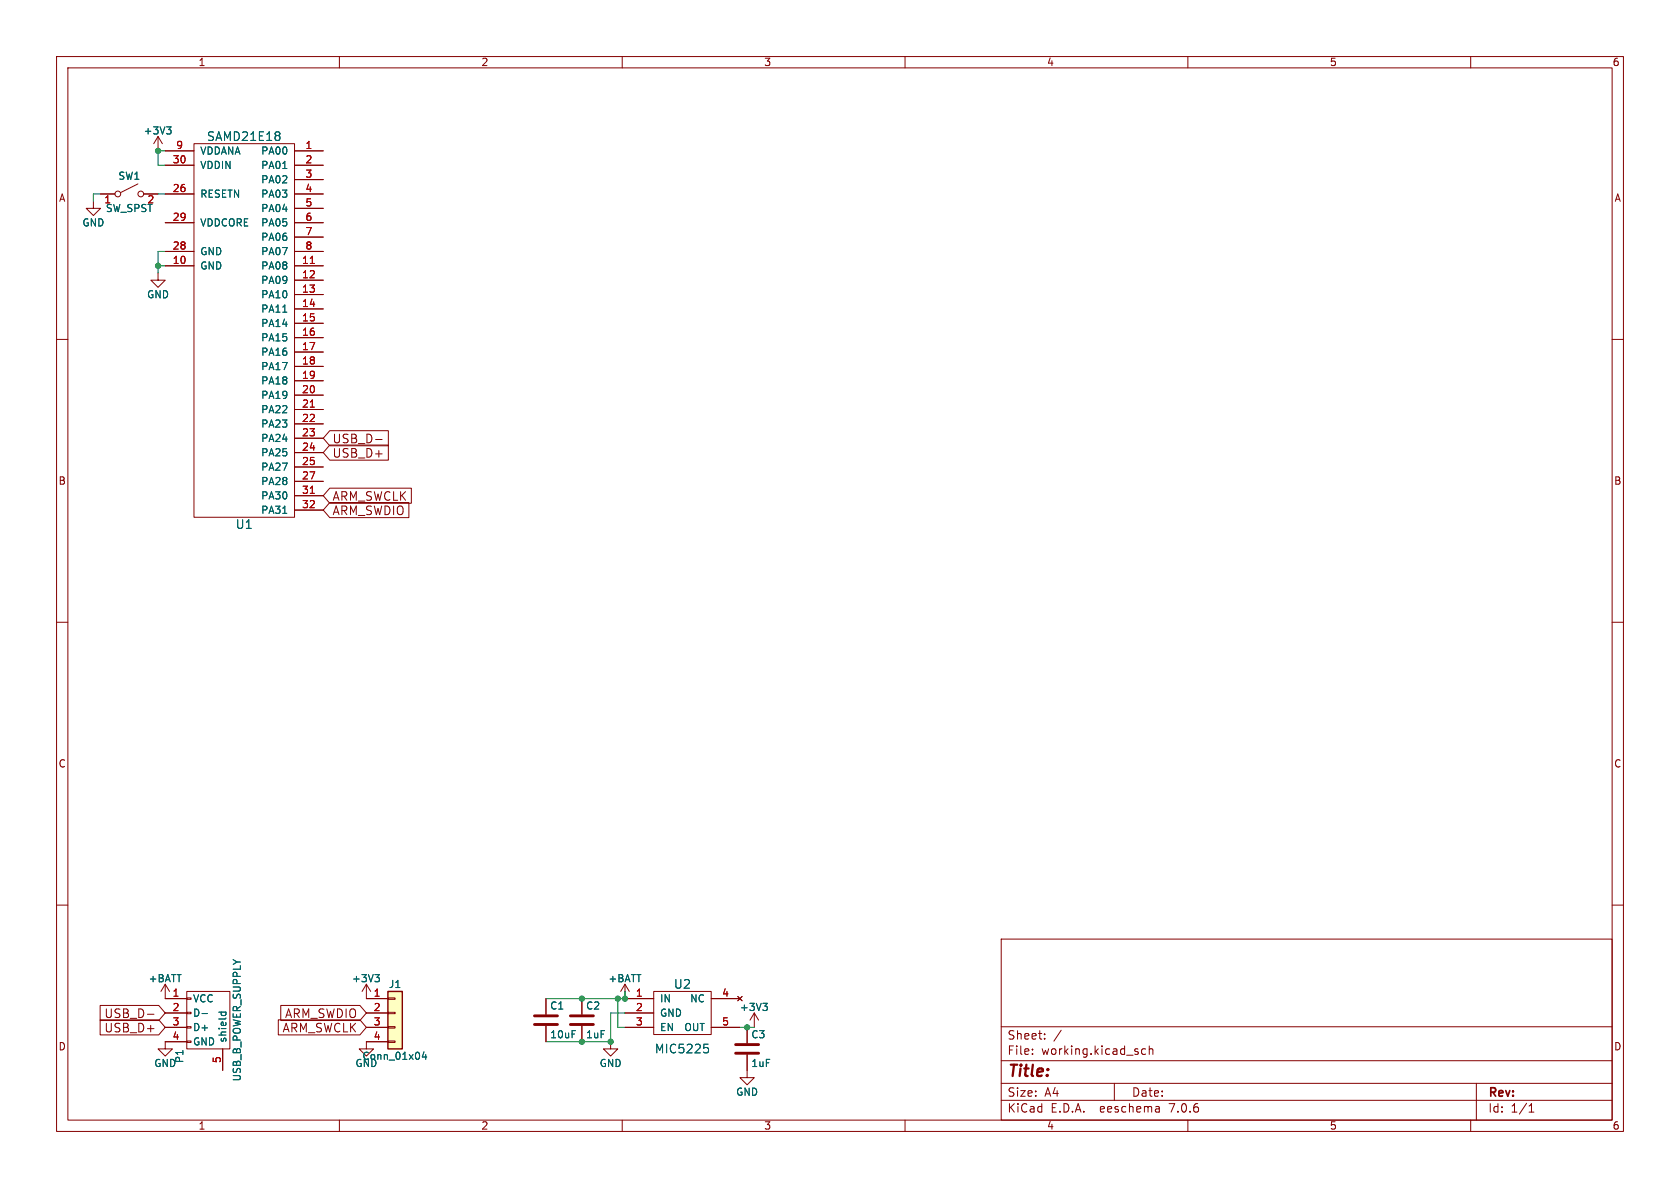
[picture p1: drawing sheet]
(kicad_sch (version 20230121) (generator eeschema)

 (paper "A4")

 (lib_symbols
  (symbol "arm-template-rescue:+3V3" (power) (pin_names (offset 0)) (in_bom yes) (on_board yes)
   (property "Reference" "#PWR" (at 0 -3.81 0) (effects (font (size 1.27 1.27)) hide))
   (property "Value" "+3V3" (at 0 3.556 0) (effects (font (size 1.27 1.27))))
   (property "Footprint" "" (at 0 0 0) (effects (font (size 1.27 1.27)) hide))
   (property "Datasheet" "" (at 0 0 0) (effects (font (size 1.27 1.27)) hide))
   (symbol "+3V3_0_1"
    (polyline (pts (xy -0.762 1.27) (xy 0 2.54)) (stroke (width 0) (type solid)) (fill (type none)))
    (polyline (pts (xy 0 0) (xy 0 2.54)) (stroke (width 0) (type solid)) (fill (type none)))
    (polyline (pts (xy 0 2.54) (xy 0.762 1.27)) (stroke (width 0) (type solid)) (fill (type none))))
   (symbol "+3V3_1_1"
    (pin power_in line (at 0 0 90) (length 0) hide (name "+3V3" (effects (font (size 1.27 1.27)))) (number "1" (effects (font (size 1.27 1.27)))))))
  (symbol "arm-template-rescue:+BATT" (power) (pin_names (offset 0)) (in_bom yes) (on_board yes)
   (property "Reference" "#PWR" (at 0 -3.81 0) (effects (font (size 1.27 1.27)) hide))
   (property "Value" "+BATT" (at 0 3.556 0) (effects (font (size 1.27 1.27))))
   (property "Footprint" "" (at 0 0 0) (effects (font (size 1.27 1.27)) hide))
   (property "Datasheet" "" (at 0 0 0) (effects (font (size 1.27 1.27)) hide))
   (symbol "+BATT_0_1"
    (polyline (pts (xy -0.762 1.27) (xy 0 2.54)) (stroke (width 0) (type solid)) (fill (type none)))
    (polyline (pts (xy 0 0) (xy 0 2.54)) (stroke (width 0) (type solid)) (fill (type none)))
    (polyline (pts (xy 0 2.54) (xy 0.762 1.27)) (stroke (width 0) (type solid)) (fill (type none))))
   (symbol "+BATT_1_1"
    (pin power_in line (at 0 0 90) (length 0) hide (name "+BATT" (effects (font (size 1.27 1.27)))) (number "1" (effects (font (size 1.27 1.27)))))))
  (symbol "arm-template-rescue:C" (pin_numbers hide) (pin_names (offset 0.254)) (in_bom yes) (on_board yes)
   (property "Reference" "C" (at 0.635 2.54 0) (effects (font (size 1.27 1.27)) (justify left)))
   (property "Value" "C" (at 0.635 -2.54 0) (effects (font (size 1.27 1.27)) (justify left)))
   (property "Footprint" "" (at 0.9652 -3.81 0) (effects (font (size 1.27 1.27)) hide))
   (property "Datasheet" "" (at 0 0 0) (effects (font (size 1.27 1.27)) hide))
   (symbol "C_0_1"
    (polyline (pts (xy -2.032 -0.762) (xy 2.032 -0.762)) (stroke (width 0.508) (type solid)) (fill (type none)))
    (polyline (pts (xy -2.032 0.762) (xy 2.032 0.762)) (stroke (width 0.508) (type solid)) (fill (type none))))
   (symbol "C_1_1"
    (pin passive line (at 0 3.81 270) (length 2.794) (name "~" (effects (font (size 1.27 1.27)))) (number "1" (effects (font (size 1.27 1.27)))))
    (pin passive line (at 0 -3.81 90) (length 2.794) (name "~" (effects (font (size 1.27 1.27)))) (number "2" (effects (font (size 1.27 1.27)))))))
  (symbol "arm-template-rescue:Conn_01x04" (pin_names (offset 1.016) hide) (in_bom yes) (on_board yes)
   (property "Reference" "J" (at 0 5.08 0) (effects (font (size 1.27 1.27))))
   (property "Value" "Conn_01x04" (at 0 -7.62 0) (effects (font (size 1.27 1.27))))
   (property "Footprint" "" (at 0 0 0) (effects (font (size 1.27 1.27)) hide))
   (property "Datasheet" "" (at 0 0 0) (effects (font (size 1.27 1.27)) hide))
   (symbol "Conn_01x04_1_1"
    (rectangle (start -1.27 -4.953) (end 0 -5.207) (stroke (width 0.1524) (type solid)) (fill (type none)))
    (rectangle (start -1.27 -2.413) (end 0 -2.667) (stroke (width 0.1524) (type solid)) (fill (type none)))
    (rectangle (start -1.27 0.127) (end 0 -0.127) (stroke (width 0.1524) (type solid)) (fill (type none)))
    (rectangle (start -1.27 2.667) (end 0 2.413) (stroke (width 0.1524) (type solid)) (fill (type none)))
    (rectangle (start -1.27 3.81) (end 1.27 -6.35) (stroke (width 0.254) (type solid)) (fill (type background)))
    (pin passive line (at -5.08 2.54 0) (length 3.81) (name "Pin_1" (effects (font (size 1.27 1.27)))) (number "1" (effects (font (size 1.27 1.27)))))
    (pin passive line (at -5.08 0 0) (length 3.81) (name "Pin_2" (effects (font (size 1.27 1.27)))) (number "2" (effects (font (size 1.27 1.27)))))
    (pin passive line (at -5.08 -2.54 0) (length 3.81) (name "Pin_3" (effects (font (size 1.27 1.27)))) (number "3" (effects (font (size 1.27 1.27)))))
    (pin passive line (at -5.08 -5.08 0) (length 3.81) (name "Pin_4" (effects (font (size 1.27 1.27)))) (number "4" (effects (font (size 1.27 1.27)))))))
  (symbol "arm-template-rescue:GND" (power) (pin_names (offset 0)) (in_bom yes) (on_board yes)
   (property "Reference" "#PWR" (at 0 -6.35 0) (effects (font (size 1.27 1.27)) hide))
   (property "Value" "GND" (at 0 -3.81 0) (effects (font (size 1.27 1.27))))
   (property "Footprint" "" (at 0 0 0) (effects (font (size 1.27 1.27)) hide))
   (property "Datasheet" "" (at 0 0 0) (effects (font (size 1.27 1.27)) hide))
   (symbol "GND_0_1"
    (polyline (pts (xy 0 0) (xy 0 -1.27) (xy 1.27 -1.27) (xy 0 -2.54) (xy -1.27 -1.27) (xy 0 -1.27)) (stroke (width 0) (type solid)) (fill (type none))))
   (symbol "GND_1_1"
    (pin power_in line (at 0 0 270) (length 0) hide (name "GND" (effects (font (size 1.27 1.27)))) (number "1" (effects (font (size 1.27 1.27)))))))
  (symbol "arm-template-rescue:MIC5225" (pin_names (offset 1.016)) (in_bom yes) (on_board yes)
   (property "Reference" "U" (at 0 10.16 0) (effects (font (size 1.524 1.524))))
   (property "Value" "MIC5225" (at 0 -1.27 0) (effects (font (size 1.524 1.524))))
   (property "Footprint" "" (at 0 -1.27 0) (effects (font (size 1.524 1.524))))
   (property "Datasheet" "" (at 0 -1.27 0) (effects (font (size 1.524 1.524))))
   (symbol "MIC5225_0_1"
    (rectangle (start -5.08 8.89) (end -5.08 8.89) (stroke (width 0) (type solid)) (fill (type none)))
    (rectangle (start 5.08 1.27) (end -5.08 8.89) (stroke (width 0) (type solid)) (fill (type none)))
    (rectangle (start 6.35 1.27) (end 6.35 1.27) (stroke (width 0) (type solid)) (fill (type none))))
   (symbol "MIC5225_1_1"
    (pin input line (at -10.16 7.62 0) (length 5.08) (name "IN" (effects (font (size 1.27 1.27)))) (number "1" (effects (font (size 1.27 1.27)))))
    (pin input line (at -10.16 5.08 0) (length 5.08) (name "GND" (effects (font (size 1.27 1.27)))) (number "2" (effects (font (size 1.27 1.27)))))
    (pin input line (at -10.16 2.54 0) (length 5.08) (name "EN" (effects (font (size 1.27 1.27)))) (number "3" (effects (font (size 1.27 1.27)))))
    (pin no_connect line (at 10.16 7.62 180) (length 5.08) (name "NC" (effects (font (size 1.27 1.27)))) (number "4" (effects (font (size 1.27 1.27)))))
    (pin output line (at 10.16 2.54 180) (length 5.08) (name "OUT" (effects (font (size 1.27 1.27)))) (number "5" (effects (font (size 1.27 1.27)))))))
  (symbol "arm-template-rescue:SAMD21E18" (pin_names (offset 1.016)) (in_bom yes) (on_board yes)
   (property "Reference" "U" (at -2.54 -36.83 0) (effects (font (size 1.524 1.524))))
   (property "Value" "SAMD21E18" (at -2.54 31.75 0) (effects (font (size 1.524 1.524))))
   (property "Footprint" "" (at 0 0 0) (effects (font (size 1.524 1.524)) hide))
   (property "Datasheet" "" (at 0 0 0) (effects (font (size 1.524 1.524)) hide))
   (symbol "SAMD21E18_0_1"
    (rectangle (start -11.43 30.48) (end 6.35 -35.56) (stroke (width 0) (type solid)) (fill (type none))))
   (symbol "SAMD21E18_1_1"
    (pin bidirectional line (at 11.43 29.21 180) (length 5.08) (name "PA00" (effects (font (size 1.27 1.27)))) (number "1" (effects (font (size 1.27 1.27)))))
    (pin power_in line (at -16.51 8.89 0) (length 5.08) (name "GND" (effects (font (size 1.27 1.27)))) (number "10" (effects (font (size 1.27 1.27)))))
    (pin bidirectional line (at 11.43 8.89 180) (length 5.08) (name "PA08" (effects (font (size 1.27 1.27)))) (number "11" (effects (font (size 1.27 1.27)))))
    (pin bidirectional line (at 11.43 6.35 180) (length 5.08) (name "PA09" (effects (font (size 1.27 1.27)))) (number "12" (effects (font (size 1.27 1.27)))))
    (pin bidirectional line (at 11.43 3.81 180) (length 5.08) (name "PA10" (effects (font (size 1.27 1.27)))) (number "13" (effects (font (size 1.27 1.27)))))
    (pin bidirectional line (at 11.43 1.27 180) (length 5.08) (name "PA11" (effects (font (size 1.27 1.27)))) (number "14" (effects (font (size 1.27 1.27)))))
    (pin bidirectional line (at 11.43 -1.27 180) (length 5.08) (name "PA14" (effects (font (size 1.27 1.27)))) (number "15" (effects (font (size 1.27 1.27)))))
    (pin bidirectional line (at 11.43 -3.81 180) (length 5.08) (name "PA15" (effects (font (size 1.27 1.27)))) (number "16" (effects (font (size 1.27 1.27)))))
    (pin bidirectional line (at 11.43 -6.35 180) (length 5.08) (name "PA16" (effects (font (size 1.27 1.27)))) (number "17" (effects (font (size 1.27 1.27)))))
    (pin bidirectional line (at 11.43 -8.89 180) (length 5.08) (name "PA17" (effects (font (size 1.27 1.27)))) (number "18" (effects (font (size 1.27 1.27)))))
    (pin bidirectional line (at 11.43 -11.43 180) (length 5.08) (name "PA18" (effects (font (size 1.27 1.27)))) (number "19" (effects (font (size 1.27 1.27)))))
    (pin bidirectional line (at 11.43 26.67 180) (length 5.08) (name "PA01" (effects (font (size 1.27 1.27)))) (number "2" (effects (font (size 1.27 1.27)))))
    (pin bidirectional line (at 11.43 -13.97 180) (length 5.08) (name "PA19" (effects (font (size 1.27 1.27)))) (number "20" (effects (font (size 1.27 1.27)))))
    (pin bidirectional line (at 11.43 -16.51 180) (length 5.08) (name "PA22" (effects (font (size 1.27 1.27)))) (number "21" (effects (font (size 1.27 1.27)))))
    (pin bidirectional line (at 11.43 -19.05 180) (length 5.08) (name "PA23" (effects (font (size 1.27 1.27)))) (number "22" (effects (font (size 1.27 1.27)))))
    (pin bidirectional line (at 11.43 -21.59 180) (length 5.08) (name "PA24" (effects (font (size 1.27 1.27)))) (number "23" (effects (font (size 1.27 1.27)))))
    (pin bidirectional line (at 11.43 -24.13 180) (length 5.08) (name "PA25" (effects (font (size 1.27 1.27)))) (number "24" (effects (font (size 1.27 1.27)))))
    (pin bidirectional line (at 11.43 -26.67 180) (length 5.08) (name "PA27" (effects (font (size 1.27 1.27)))) (number "25" (effects (font (size 1.27 1.27)))))
    (pin input line (at -16.51 21.59 0) (length 5.08) (name "RESETN" (effects (font (size 1.27 1.27)))) (number "26" (effects (font (size 1.27 1.27)))))
    (pin bidirectional line (at 11.43 -29.21 180) (length 5.08) (name "PA28" (effects (font (size 1.27 1.27)))) (number "27" (effects (font (size 1.27 1.27)))))
    (pin power_in line (at -16.51 11.43 0) (length 5.08) (name "GND" (effects (font (size 1.27 1.27)))) (number "28" (effects (font (size 1.27 1.27)))))
    (pin output line (at -16.51 16.51 0) (length 5.08) (name "VDDCORE" (effects (font (size 1.27 1.27)))) (number "29" (effects (font (size 1.27 1.27)))))
    (pin bidirectional line (at 11.43 24.13 180) (length 5.08) (name "PA02" (effects (font (size 1.27 1.27)))) (number "3" (effects (font (size 1.27 1.27)))))
    (pin power_in line (at -16.51 26.67 0) (length 5.08) (name "VDDIN" (effects (font (size 1.27 1.27)))) (number "30" (effects (font (size 1.27 1.27)))))
    (pin bidirectional line (at 11.43 -31.75 180) (length 5.08) (name "PA30" (effects (font (size 1.27 1.27)))) (number "31" (effects (font (size 1.27 1.27)))))
    (pin bidirectional line (at 11.43 -34.29 180) (length 5.08) (name "PA31" (effects (font (size 1.27 1.27)))) (number "32" (effects (font (size 1.27 1.27)))))
    (pin bidirectional line (at 11.43 21.59 180) (length 5.08) (name "PA03" (effects (font (size 1.27 1.27)))) (number "4" (effects (font (size 1.27 1.27)))))
    (pin bidirectional line (at 11.43 19.05 180) (length 5.08) (name "PA04" (effects (font (size 1.27 1.27)))) (number "5" (effects (font (size 1.27 1.27)))))
    (pin bidirectional line (at 11.43 16.51 180) (length 5.08) (name "PA05" (effects (font (size 1.27 1.27)))) (number "6" (effects (font (size 1.27 1.27)))))
    (pin bidirectional line (at 11.43 13.97 180) (length 5.08) (name "PA06" (effects (font (size 1.27 1.27)))) (number "7" (effects (font (size 1.27 1.27)))))
    (pin bidirectional line (at 11.43 11.43 180) (length 5.08) (name "PA07" (effects (font (size 1.27 1.27)))) (number "8" (effects (font (size 1.27 1.27)))))
    (pin power_in line (at -16.51 29.21 0) (length 5.08) (name "VDDANA" (effects (font (size 1.27 1.27)))) (number "9" (effects (font (size 1.27 1.27)))))))
  (symbol "arm-template-rescue:SW_SPST" (pin_names (offset 0) hide) (in_bom yes) (on_board yes)
   (property "Reference" "SW" (at 0 3.175 0) (effects (font (size 1.27 1.27))))
   (property "Value" "SW_SPST" (at 0 -2.54 0) (effects (font (size 1.27 1.27))))
   (property "Footprint" "" (at 0 0 0) (effects (font (size 1.27 1.27)) hide))
   (property "Datasheet" "" (at 0 0 0) (effects (font (size 1.27 1.27)) hide))
   (symbol "SW_SPST_0_0"
    (circle (center -2.032 0) (radius 0.508) (stroke (width 0) (type solid)) (fill (type none)))
    (polyline (pts (xy -1.524 0.254) (xy 1.524 1.778)) (stroke (width 0) (type solid)) (fill (type none)))
    (circle (center 2.032 0) (radius 0.508) (stroke (width 0) (type solid)) (fill (type none))))
   (symbol "SW_SPST_1_1"
    (pin passive line (at -5.08 0 0) (length 2.54) (name "A" (effects (font (size 1.27 1.27)))) (number "1" (effects (font (size 1.27 1.27)))))
    (pin passive line (at 5.08 0 180) (length 2.54) (name "B" (effects (font (size 1.27 1.27)))) (number "2" (effects (font (size 1.27 1.27)))))))
  (symbol "arm-template-rescue:USB_B_POWER_SUPPLY" (pin_names (offset 1.016)) (in_bom yes) (on_board yes)
   (property "Reference" "P" (at 5.08 -5.08 0) (effects (font (size 1.27 1.27))))
   (property "Value" "USB_B_POWER_SUPPLY" (at -1.27 5.08 0) (effects (font (size 1.27 1.27))))
   (property "Footprint" "" (at -1.27 -2.54 90) (effects (font (size 1.27 1.27))))
   (property "Datasheet" "" (at -1.27 -2.54 90) (effects (font (size 1.27 1.27))))
   (symbol "USB_B_POWER_SUPPLY_0_1"
    (rectangle (start -6.35 -3.81) (end 3.81 3.81) (stroke (width 0) (type solid)) (fill (type none)))
    (rectangle (start -5.207 -3.81) (end -4.953 -3.048) (stroke (width 0) (type solid)) (fill (type none)))
    (rectangle (start -2.667 -3.81) (end -2.413 -3.048) (stroke (width 0) (type solid)) (fill (type none)))
    (rectangle (start -0.127 -3.81) (end 0.127 -3.048) (stroke (width 0) (type solid)) (fill (type none)))
    (rectangle (start 2.413 -3.81) (end 2.667 -3.048) (stroke (width 0) (type solid)) (fill (type none))))
   (symbol "USB_B_POWER_SUPPLY_1_1"
    (pin power_out line (at -5.08 -7.62 90) (length 3.81) (name "VCC" (effects (font (size 1.27 1.27)))) (number "1" (effects (font (size 1.27 1.27)))))
    (pin passive line (at -2.54 -7.62 90) (length 3.81) (name "D-" (effects (font (size 1.27 1.27)))) (number "2" (effects (font (size 1.27 1.27)))))
    (pin passive line (at 0 -7.62 90) (length 3.81) (name "D+" (effects (font (size 1.27 1.27)))) (number "3" (effects (font (size 1.27 1.27)))))
    (pin power_out line (at 2.54 -7.62 90) (length 3.81) (name "GND" (effects (font (size 1.27 1.27)))) (number "4" (effects (font (size 1.27 1.27)))))
    (pin passive line (at 7.62 2.54 180) (length 3.81) (name "shield" (effects (font (size 1.27 1.27)))) (number "5" (effects (font (size 1.27 1.27))))))))

 (junction (at 27.94 26.67) (diameter 0) (color 0 0 0 0))
 (junction (at 132.08 181.61) (diameter 0) (color 0 0 0 0))
 (junction (at 102.87 176.53) (diameter 0) (color 0 0 0 0))
 (junction (at 107.95 184.15) (diameter 0) (color 0 0 0 0))
 (junction (at 27.94 46.99) (diameter 0) (color 0 0 0 0))
 (junction (at 110.49 176.53) (diameter 0) (color 0 0 0 0))
 (junction (at 102.87 184.15) (diameter 0) (color 0 0 0 0))
 (junction (at 109.22 176.53) (diameter 0) (color 0 0 0 0))

 (wire (pts (xy 29.21 46.99) (xy 27.94 46.99)) (stroke (width 0) (type default)))
 (wire (pts (xy 96.52 176.53) (xy 102.87 176.53)) (stroke (width 0) (type default)))
 (wire (pts (xy 107.95 184.15) (xy 107.95 179.07)) (stroke (width 0) (type default)))
 (wire (pts (xy 96.52 184.15) (xy 102.87 184.15)) (stroke (width 0) (type default)))
 (wire (pts (xy 27.94 26.67) (xy 29.21 26.67)) (stroke (width 0) (type default)))
 (wire (pts (xy 27.94 29.21) (xy 29.21 29.21)) (stroke (width 0) (type default)))
 (wire (pts (xy 29.21 44.45) (xy 27.94 44.45)) (stroke (width 0) (type default)))
 (wire (pts (xy 107.95 179.07) (xy 110.49 179.07)) (stroke (width 0) (type default)))
 (wire (pts (xy 132.08 181.61) (xy 133.35 181.61)) (stroke (width 0) (type default)))
 (wire (pts (xy 27.94 26.67) (xy 27.94 29.21)) (stroke (width 0) (type default)))
 (wire (pts (xy 27.94 44.45) (xy 27.94 46.99)) (stroke (width 0) (type default)))
 (wire (pts (xy 109.22 176.53) (xy 109.22 181.61)) (stroke (width 0) (type default)))
 (wire (pts (xy 16.51 34.29) (xy 17.78 34.29)) (stroke (width 0) (type default)))
 (wire (pts (xy 16.51 34.29) (xy 16.51 35.56)) (stroke (width 0) (type default)))
 (wire (pts (xy 110.49 176.53) (xy 110.49 175.26)) (stroke (width 0) (type default)))
 (wire (pts (xy 109.22 176.53) (xy 110.49 176.53)) (stroke (width 0) (type default)))
 (wire (pts (xy 27.94 46.99) (xy 27.94 48.26)) (stroke (width 0) (type default)))
 (wire (pts (xy 109.22 181.61) (xy 110.49 181.61)) (stroke (width 0) (type default)))
 (wire (pts (xy 130.81 181.61) (xy 132.08 181.61)) (stroke (width 0) (type default)))
 (wire (pts (xy 102.87 184.15) (xy 107.95 184.15)) (stroke (width 0) (type default)))
 (wire (pts (xy 29.21 34.29) (xy 27.94 34.29)) (stroke (width 0) (type default)))
 (wire (pts (xy 102.87 176.53) (xy 109.22 176.53)) (stroke (width 0) (type default)))

 (global_label "USB_D+" (shape input) (at 29.21 181.61 180) (effects (font (size 1.524 1.524)) (justify right))
  (property "Intersheetrefs" "${INTERSHEET_REFS}" (at 29.21 181.61 0) (effects (font (size 1.27 1.27)) hide)))
 (global_label "ARM_SWCLK" (shape input) (at 57.15 87.63 0) (effects (font (size 1.524 1.524)) (justify left))
  (property "Intersheetrefs" "${INTERSHEET_REFS}" (at 57.15 87.63 0) (effects (font (size 1.27 1.27)) hide)))
 (global_label "ARM_SWCLK" (shape input) (at 64.77 181.61 180) (effects (font (size 1.524 1.524)) (justify right))
  (property "Intersheetrefs" "${INTERSHEET_REFS}" (at 64.77 181.61 0) (effects (font (size 1.27 1.27)) hide)))
 (global_label "ARM_SWDIO" (shape input) (at 64.77 179.07 180) (effects (font (size 1.524 1.524)) (justify right))
  (property "Intersheetrefs" "${INTERSHEET_REFS}" (at 64.77 179.07 0) (effects (font (size 1.27 1.27)) hide)))
 (global_label "USB_D-" (shape input) (at 29.21 179.07 180) (effects (font (size 1.524 1.524)) (justify right))
  (property "Intersheetrefs" "${INTERSHEET_REFS}" (at 29.21 179.07 0) (effects (font (size 1.27 1.27)) hide)))
 (global_label "ARM_SWDIO" (shape input) (at 57.15 90.17 0) (effects (font (size 1.524 1.524)) (justify left))
  (property "Intersheetrefs" "${INTERSHEET_REFS}" (at 57.15 90.17 0) (effects (font (size 1.27 1.27)) hide)))
 (global_label "USB_D+" (shape input) (at 57.15 80.01 0) (effects (font (size 1.524 1.524)) (justify left))
  (property "Intersheetrefs" "${INTERSHEET_REFS}" (at 57.15 80.01 0) (effects (font (size 1.27 1.27)) hide)))
 (global_label "USB_D-" (shape input) (at 57.15 77.47 0) (effects (font (size 1.524 1.524)) (justify left))
  (property "Intersheetrefs" "${INTERSHEET_REFS}" (at 57.15 77.47 0) (effects (font (size 1.27 1.27)) hide)))

 (symbol (lib_id "arm-template-rescue:SAMD21E18") (at 45.72 55.88 0) (unit 1) (in_bom yes) (on_board yes) (dnp no)
  (property "Reference" "U1" (at 43.18 92.71 0) (effects (font (size 1.524 1.524))))
  (property "Value" "SAMD21E18" (at 43.18 24.13 0) (effects (font (size 1.524 1.524))))
  (property "Footprint" "homebrew:TQFP32-08" (at 45.72 55.88 0) (effects (font (size 1.524 1.524)) hide))
  (property "Datasheet" "" (at 45.72 55.88 0) (effects (font (size 1.524 1.524)) hide)) (pin "1") (pin "10") (pin "11") (pin "12") (pin "13") (pin "14") (pin "15") (pin "16") (pin "17") (pin "18") (pin "19") (pin "2") (pin "20") (pin "21") (pin "22") (pin "23") (pin "24") (pin "25") (pin "26") (pin "27") (pin "28") (pin "29") (pin "3") (pin "30") (pin "31") (pin "32") (pin "4") (pin "5") (pin "6") (pin "7") (pin "8") (pin "9"))

 (symbol (lib_id "arm-template-rescue:+3V3") (at 27.94 26.67 0) (unit 1) (in_bom yes) (on_board yes) (dnp no)
  (property "Reference" "#PWR01" (at 27.94 30.48 0) (effects (font (size 1.27 1.27)) hide))
  (property "Value" "+3V3" (at 27.94 23.114 0) (effects (font (size 1.27 1.27))))
  (property "Footprint" "" (at 27.94 26.67 0) (effects (font (size 1.27 1.27)) hide))
  (property "Datasheet" "" (at 27.94 26.67 0) (effects (font (size 1.27 1.27)) hide)) (pin "1"))

 (symbol (lib_id "arm-template-rescue:GND") (at 27.94 48.26 0) (unit 1) (in_bom yes) (on_board yes) (dnp no)
  (property "Reference" "#PWR02" (at 27.94 54.61 0) (effects (font (size 1.27 1.27)) hide))
  (property "Value" "GND" (at 27.94 52.07 0) (effects (font (size 1.27 1.27))))
  (property "Footprint" "" (at 27.94 48.26 0) (effects (font (size 1.27 1.27)) hide))
  (property "Datasheet" "" (at 27.94 48.26 0) (effects (font (size 1.27 1.27)) hide)) (pin "1"))

 (symbol (lib_id "arm-template-rescue:SW_SPST") (at 22.86 34.29 0) (unit 1) (in_bom yes) (on_board yes) (dnp no)
  (property "Reference" "SW1" (at 22.86 31.115 0) (effects (font (size 1.27 1.27))))
  (property "Value" "SW_SPST" (at 22.86 36.83 0) (effects (font (size 1.27 1.27))))
  (property "Footprint" "" (at 22.86 34.29 0) (effects (font (size 1.27 1.27)) hide))
  (property "Datasheet" "" (at 22.86 34.29 0) (effects (font (size 1.27 1.27)) hide)) (pin "1") (pin "2"))

 (symbol (lib_id "arm-template-rescue:GND") (at 16.51 35.56 0) (unit 1) (in_bom yes) (on_board yes) (dnp no)
  (property "Reference" "#PWR03" (at 16.51 41.91 0) (effects (font (size 1.27 1.27)) hide))
  (property "Value" "GND" (at 16.51 39.37 0) (effects (font (size 1.27 1.27))))
  (property "Footprint" "" (at 16.51 35.56 0) (effects (font (size 1.27 1.27)) hide))
  (property "Datasheet" "" (at 16.51 35.56 0) (effects (font (size 1.27 1.27)) hide)) (pin "1"))

 (symbol (lib_id "arm-template-rescue:USB_B_POWER_SUPPLY") (at 36.83 181.61 270) (unit 1) (in_bom yes) (on_board yes) (dnp no)
  (property "Reference" "P1" (at 31.75 186.69 0) (effects (font (size 1.27 1.27))))
  (property "Value" "USB_B_POWER_SUPPLY" (at 41.91 180.34 0) (effects (font (size 1.27 1.27))))
  (property "Footprint" "" (at 34.29 180.34 90) (effects (font (size 1.27 1.27)) hide))
  (property "Datasheet" "" (at 34.29 180.34 90) (effects (font (size 1.27 1.27)))) (pin "1") (pin "2") (pin "3") (pin "4") (pin "5"))

 (symbol (lib_id "arm-template-rescue:GND") (at 29.21 184.15 0) (unit 1) (in_bom yes) (on_board yes) (dnp no)
  (property "Reference" "#PWR04" (at 29.21 190.5 0) (effects (font (size 1.27 1.27)) hide))
  (property "Value" "GND" (at 29.21 187.96 0) (effects (font (size 1.27 1.27))))
  (property "Footprint" "" (at 29.21 184.15 0) (effects (font (size 1.27 1.27)) hide))
  (property "Datasheet" "" (at 29.21 184.15 0) (effects (font (size 1.27 1.27)) hide)) (pin "1"))

 (symbol (lib_id "arm-template-rescue:Conn_01x04") (at 69.85 179.07 0) (unit 1) (in_bom yes) (on_board yes) (dnp no)
  (property "Reference" "J1" (at 69.85 173.99 0) (effects (font (size 1.27 1.27))))
  (property "Value" "Conn_01x04" (at 69.85 186.69 0) (effects (font (size 1.27 1.27))))
  (property "Footprint" "Pin_Headers:Pin_Header_Straight_1x04_Pitch2.54mm" (at 69.85 179.07 0) (effects (font (size 1.27 1.27)) hide))
  (property "Datasheet" "" (at 69.85 179.07 0) (effects (font (size 1.27 1.27)) hide)) (pin "1") (pin "2") (pin "3") (pin "4"))

 (symbol (lib_id "arm-template-rescue:GND") (at 64.77 184.15 0) (unit 1) (in_bom yes) (on_board yes) (dnp no)
  (property "Reference" "#PWR05" (at 64.77 190.5 0) (effects (font (size 1.27 1.27)) hide))
  (property "Value" "GND" (at 64.77 187.96 0) (effects (font (size 1.27 1.27))))
  (property "Footprint" "" (at 64.77 184.15 0) (effects (font (size 1.27 1.27)) hide))
  (property "Datasheet" "" (at 64.77 184.15 0) (effects (font (size 1.27 1.27)) hide)) (pin "1"))

 (symbol (lib_id "arm-template-rescue:+3V3") (at 64.77 176.53 0) (unit 1) (in_bom yes) (on_board yes) (dnp no)
  (property "Reference" "#PWR06" (at 64.77 180.34 0) (effects (font (size 1.27 1.27)) hide))
  (property "Value" "+3V3" (at 64.77 172.974 0) (effects (font (size 1.27 1.27))))
  (property "Footprint" "" (at 64.77 176.53 0) (effects (font (size 1.27 1.27)) hide))
  (property "Datasheet" "" (at 64.77 176.53 0) (effects (font (size 1.27 1.27)) hide)) (pin "1"))

 (symbol (lib_id "arm-template-rescue:MIC5225") (at 120.65 184.15 0) (unit 1) (in_bom yes) (on_board yes) (dnp no)
  (property "Reference" "U2" (at 120.65 173.99 0) (effects (font (size 1.524 1.524))))
  (property "Value" "MIC5225" (at 120.65 185.42 0) (effects (font (size 1.524 1.524))))
  (property "Footprint" "TO_SOT_Packages_SMD:SOT-23-5" (at 120.65 185.42 0) (effects (font (size 1.524 1.524)) hide))
  (property "Datasheet" "" (at 120.65 185.42 0) (effects (font (size 1.524 1.524)))) (pin "1") (pin "2") (pin "3") (pin "4") (pin "5"))

 (symbol (lib_id "arm-template-rescue:GND") (at 107.95 184.15 0) (unit 1) (in_bom yes) (on_board yes) (dnp no)
  (property "Reference" "#PWR07" (at 107.95 190.5 0) (effects (font (size 1.27 1.27)) hide))
  (property "Value" "GND" (at 107.95 187.96 0) (effects (font (size 1.27 1.27))))
  (property "Footprint" "" (at 107.95 184.15 0) (effects (font (size 1.27 1.27)) hide))
  (property "Datasheet" "" (at 107.95 184.15 0) (effects (font (size 1.27 1.27)) hide)) (pin "1"))

 (symbol (lib_id "arm-template-rescue:+BATT") (at 29.21 176.53 0) (unit 1) (in_bom yes) (on_board yes) (dnp no)
  (property "Reference" "#PWR08" (at 29.21 180.34 0) (effects (font (size 1.27 1.27)) hide))
  (property "Value" "+BATT" (at 29.21 172.974 0) (effects (font (size 1.27 1.27))))
  (property "Footprint" "" (at 29.21 176.53 0) (effects (font (size 1.27 1.27)) hide))
  (property "Datasheet" "" (at 29.21 176.53 0) (effects (font (size 1.27 1.27)) hide)) (pin "1"))

 (symbol (lib_id "arm-template-rescue:+BATT") (at 110.49 176.53 0) (unit 1) (in_bom yes) (on_board yes) (dnp no)
  (property "Reference" "#PWR09" (at 110.49 180.34 0) (effects (font (size 1.27 1.27)) hide))
  (property "Value" "+BATT" (at 110.49 172.974 0) (effects (font (size 1.27 1.27))))
  (property "Footprint" "" (at 110.49 176.53 0) (effects (font (size 1.27 1.27)) hide))
  (property "Datasheet" "" (at 110.49 176.53 0) (effects (font (size 1.27 1.27)) hide)) (pin "1"))

 (symbol (lib_id "arm-template-rescue:C") (at 102.87 180.34 0) (unit 1) (in_bom yes) (on_board yes) (dnp no)
  (property "Reference" "C2" (at 103.505 177.8 0) (effects (font (size 1.27 1.27)) (justify left)))
  (property "Value" "1uF" (at 103.505 182.88 0) (effects (font (size 1.27 1.27)) (justify left)))
  (property "Footprint" "Capacitors_SMD:C_0603" (at 103.8352 184.15 0) (effects (font (size 1.27 1.27)) hide))
  (property "Datasheet" "" (at 102.87 180.34 0) (effects (font (size 1.27 1.27)) hide)) (pin "1") (pin "2"))

 (symbol (lib_id "arm-template-rescue:C") (at 96.52 180.34 0) (unit 1) (in_bom yes) (on_board yes) (dnp no)
  (property "Reference" "C1" (at 97.155 177.8 0) (effects (font (size 1.27 1.27)) (justify left)))
  (property "Value" "10uF" (at 97.155 182.88 0) (effects (font (size 1.27 1.27)) (justify left)))
  (property "Footprint" "Capacitors_SMD:C_0805" (at 97.4852 184.15 0) (effects (font (size 1.27 1.27)) hide))
  (property "Datasheet" "" (at 96.52 180.34 0) (effects (font (size 1.27 1.27)) hide)) (pin "1") (pin "2"))

 (symbol (lib_id "arm-template-rescue:C") (at 132.08 185.42 0) (unit 1) (in_bom yes) (on_board yes) (dnp no)
  (property "Reference" "C3" (at 132.715 182.88 0) (effects (font (size 1.27 1.27)) (justify left)))
  (property "Value" "1uF" (at 132.715 187.96 0) (effects (font (size 1.27 1.27)) (justify left)))
  (property "Footprint" "Capacitors_SMD:C_0603" (at 133.0452 189.23 0) (effects (font (size 1.27 1.27)) hide))
  (property "Datasheet" "" (at 132.08 185.42 0) (effects (font (size 1.27 1.27)) hide)) (pin "1") (pin "2"))

 (symbol (lib_id "arm-template-rescue:GND") (at 132.08 189.23 0) (unit 1) (in_bom yes) (on_board yes) (dnp no)
  (property "Reference" "#PWR010" (at 132.08 195.58 0) (effects (font (size 1.27 1.27)) hide))
  (property "Value" "GND" (at 132.08 193.04 0) (effects (font (size 1.27 1.27))))
  (property "Footprint" "" (at 132.08 189.23 0) (effects (font (size 1.27 1.27)) hide))
  (property "Datasheet" "" (at 132.08 189.23 0) (effects (font (size 1.27 1.27)) hide)) (pin "1"))

 (symbol (lib_id "arm-template-rescue:+3V3") (at 133.35 181.61 0) (unit 1) (in_bom yes) (on_board yes) (dnp no)
  (property "Reference" "#PWR011" (at 133.35 185.42 0) (effects (font (size 1.27 1.27)) hide))
  (property "Value" "+3V3" (at 133.35 178.054 0) (effects (font (size 1.27 1.27))))
  (property "Footprint" "" (at 133.35 181.61 0) (effects (font (size 1.27 1.27)) hide))
  (property "Datasheet" "" (at 133.35 181.61 0) (effects (font (size 1.27 1.27)) hide)) (pin "1"))

 (sheet_instances (path "" (page "1"))))
